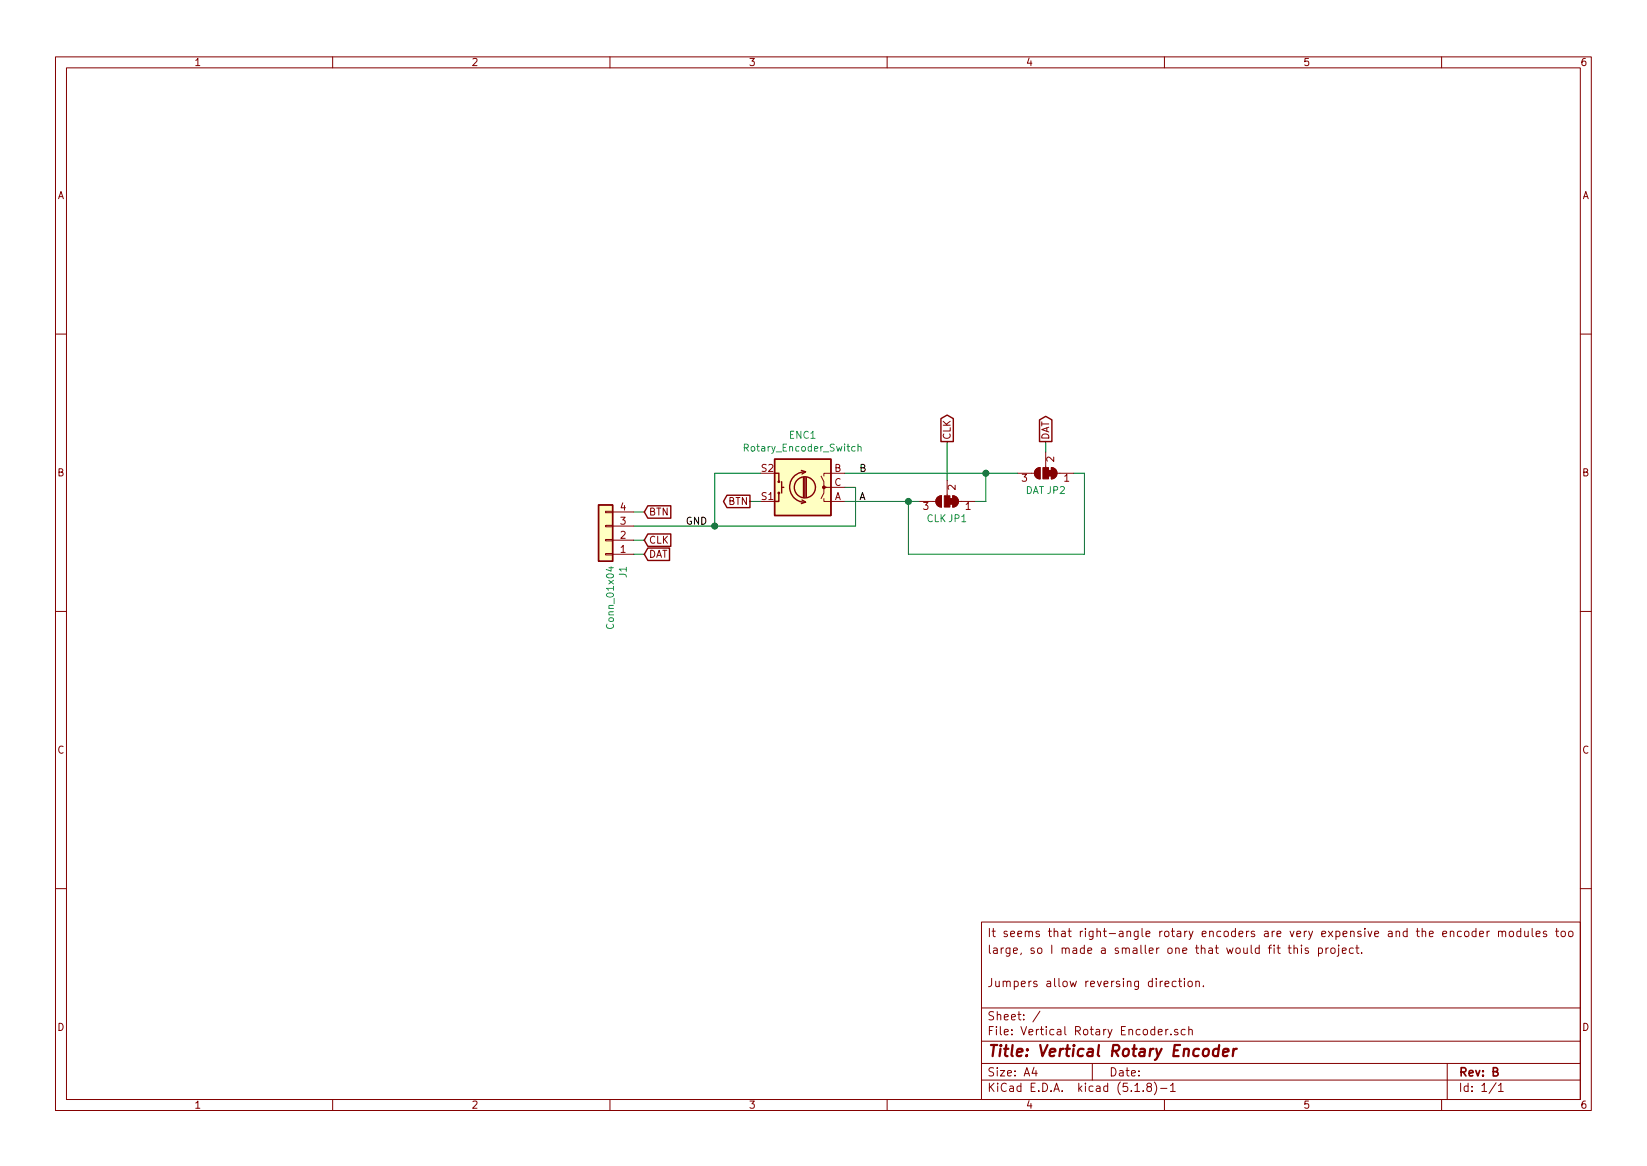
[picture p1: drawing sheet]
EESchema Schematic File Version 4
EELAYER 30 0
EELAYER END
$Descr A4 11693 8268
encoding utf-8
Sheet 1 1
Title "Vertical Rotary Encoder"
Date ""
Rev "B"
Comp ""
Comment1 "Jumpers allow reversing direction."
Comment2 ""
Comment3 "large, so I made a smaller one that would fit this project."
Comment4 "It seems that right-angle rotary encoders are very expensive and the encoder modules too"
$EndDescr
$Comp
L Device:Rotary_Encoder_Switch ENC1
U 1 1
P 5700 3450
F 0 "ENC1" H 5700 3083 50  0000 C CNN
F 1 "Rotary_Encoder_Switch" H 5700 3174 50  0000 C CNN
F 2 "Rotary_Encoder:RotaryEncoder_Alps_EC11E-Switch_Vertical_H20mm" H 5550 3610 50  0001 C CNN
F 3 "~" H 5700 3710 50  0001 C CNN
	1    5700 3450
	-1   0    0    1   
$EndComp
Wire Wire Line
	6075 3725 6075 3450
Wire Wire Line
	6075 3450 6000 3450
$Comp
L Connector_Generic:Conn_01x04 J1
U 1 1
P 4300 3825
F 0 "J1" V 4172 4005 50  0000 L CNN
F 1 "Conn_01x04" V 4263 4005 50  0000 L CNN
F 2 "Connector_PinHeader_2.54mm:PinHeader_1x04_P2.54mm_Horizontal" H 4300 3825 50  0001 C CNN
F 3 "~" H 4300 3825 50  0001 C CNN
	1    4300 3825
	-1   0    0    1   
$EndComp
Text Label 5025 3725 2    50   ~ 0
GND
$Comp
L Jumper:SolderJumper_3_Bridged12 JP1
U 1 1
P 6725 3550
F 0 "JP1" H 6650 3675 50  0000 C CNN
F 1 "CLK" H 6800 3675 50  0000 C CNN
F 2 "Jumper:SolderJumper-3_P1.3mm_Open_Pad1.0x1.5mm" H 6725 3550 50  0001 C CNN
F 3 "~" H 6725 3550 50  0001 C CNN
	1    6725 3550
	-1   0    0    1   
$EndComp
Text GLabel 5325 3550 0    50   Output ~ 0
BTN
Wire Wire Line
	5400 3550 5325 3550
Wire Wire Line
	5075 3725 5075 3350
Wire Wire Line
	5075 3350 5400 3350
Text GLabel 4575 3625 2    50   Input ~ 0
BTN
Wire Wire Line
	4575 3625 4500 3625
Text GLabel 4575 3925 2    50   Input ~ 0
DAT
Text GLabel 4575 3825 2    50   Input ~ 0
CLK
Wire Wire Line
	4575 3925 4500 3925
Wire Wire Line
	4500 3825 4575 3825
Wire Wire Line
	4500 3725 5075 3725
Connection ~ 5075 3725
Wire Wire Line
	5075 3725 6075 3725
Text GLabel 6725 3125 1    50   Output ~ 0
CLK
$Comp
L Jumper:SolderJumper_3_Bridged12 JP2
U 1 1
P 7425 3350
F 0 "JP2" H 7350 3475 50  0000 C CNN
F 1 "DAT" H 7500 3475 50  0000 C CNN
F 2 "Jumper:SolderJumper-3_P1.3mm_Open_Pad1.0x1.5mm" H 7425 3350 50  0001 C CNN
F 3 "~" H 7425 3350 50  0001 C CNN
	1    7425 3350
	-1   0    0    1   
$EndComp
Text GLabel 7425 3125 1    50   Output ~ 0
DAT
Wire Wire Line
	6000 3350 7000 3350
Wire Wire Line
	6925 3550 7000 3550
Wire Wire Line
	7000 3550 7000 3350
Connection ~ 7000 3350
Wire Wire Line
	7000 3350 7225 3350
Wire Wire Line
	6000 3550 6450 3550
Wire Wire Line
	6450 3550 6450 3925
Wire Wire Line
	6450 3925 7700 3925
Wire Wire Line
	7700 3925 7700 3350
Connection ~ 6450 3550
Wire Wire Line
	6450 3550 6525 3550
Wire Wire Line
	7700 3350 7625 3350
Text Label 6100 3550 0    50   ~ 0
A
Text Label 6100 3350 0    50   ~ 0
B
Wire Wire Line
	7425 3200 7425 3125
Wire Wire Line
	6725 3125 6725 3400
$EndSCHEMATC
